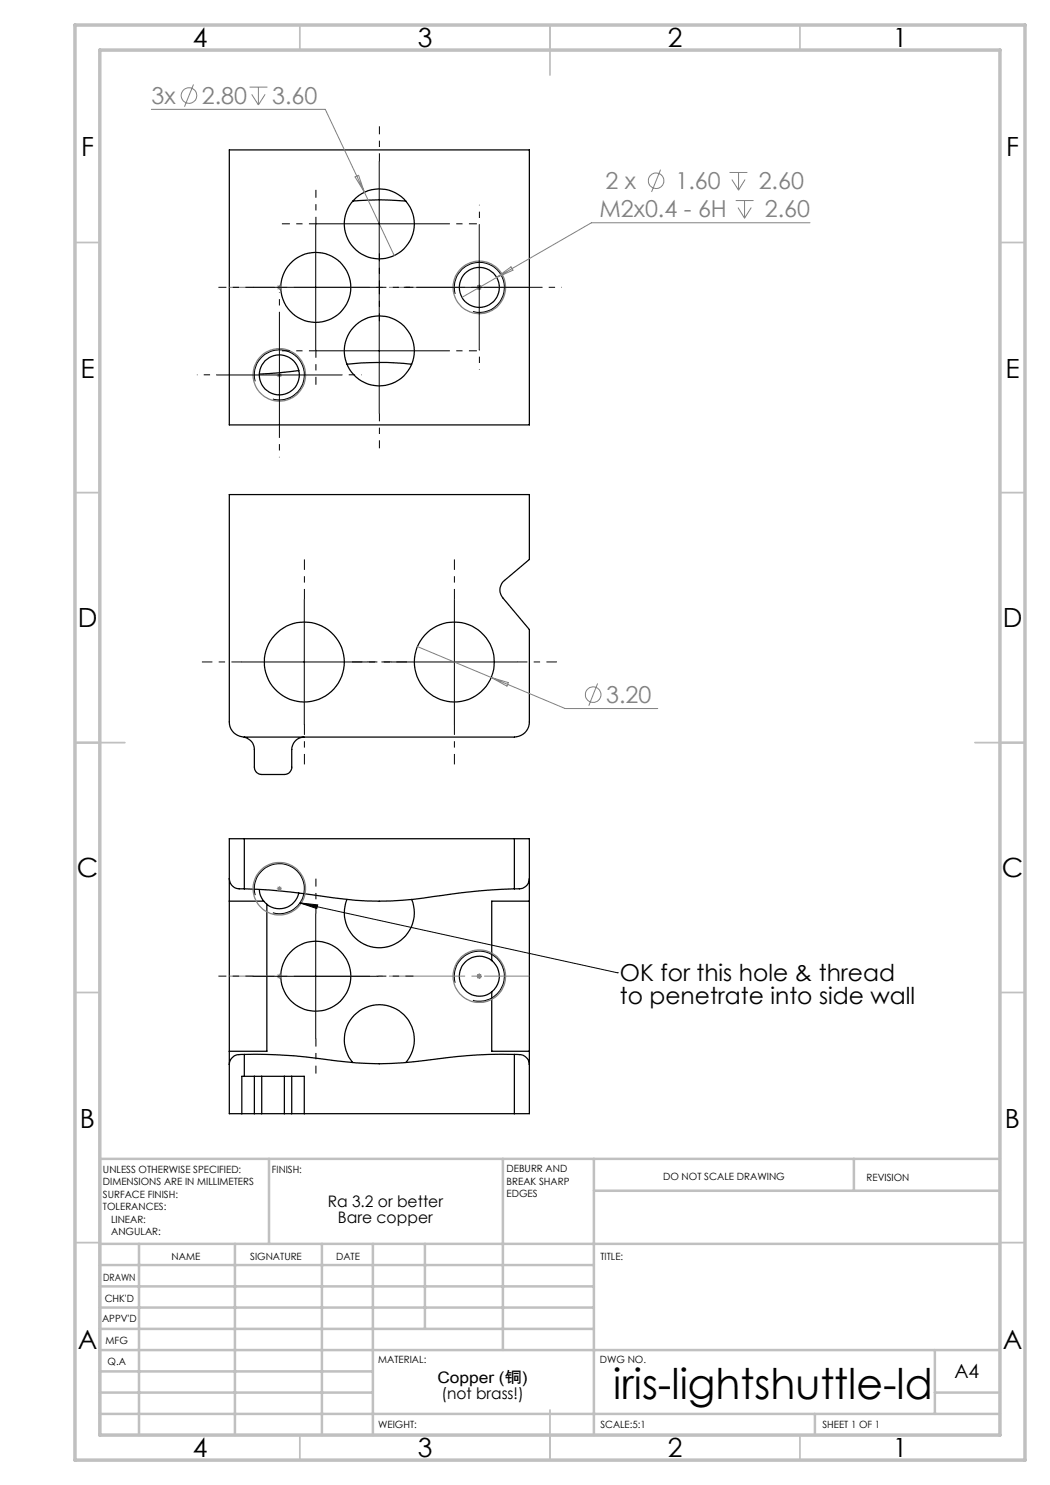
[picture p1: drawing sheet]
<svg xmlns="http://www.w3.org/2000/svg" width="210mm" height="297mm" viewBox="0 0 210 297" stroke-linecap="round" stroke-linejoin="round" font-family="sans-serif">
<g fill="none" stroke="#000" stroke-width=".25">
<path d="M45.9 30h60v55h-60zM70.6 40.2l5.2-.2 5.4 .2M59.8 74.1l-7.9 .7M69.4 72.8l6.4-.3 6.5 .3M45.9 98.9h60v13l-5 4.2a2.42 2.42 0 0 0-.3 3.5l5.3 6.3v18.5a3 3 0 0 1-3 3h-54a3 3 0 0 1-3-3zM60.9 147.4a2.5 2.5 0 0 0-2.6 2.5v3.5a1.45 1.45 0 0 1-1.4 1.5h-4.5a1.45 1.45 0 0 1-1.5-1.5v-3.5a2.45 2.45 0 0 0-2-2.4M45.9 175.8a2.1 2.1 0 0 0 2.5 2h.5M48.9 167.7h-3v55h2.5M48.9 177.8a165.7 165.7 0 0 1 19.9 2 66 66 0 0 0 19.5-.7l7.5-.9 7.1-.4M48.9 167.7v10.1M48.9 167.7h54M51.9 177.9a3.9 3.9 0 0 0 .8 2.3"/>
<path d="M59.8 178.6a4 4 0 0 1-6.4 2.3M69.4 179.9a7 7 0 0 0 6.5 9.7 7 7 0 0 0 6.4-9.7M102.9 167.7h3v55h-3M102.9 167.7v10.1M105.9 175.8a2.09 2.09 0 0 1-2.5 2h-.5M45.9 180.2h6.8M52.7 180.2l.7 .7M53.4 180.9v29.4h-7.5M98.4 192.1a4 4 0 0 0-5.5 .4 4 4 0 0 0 0 5.5 4 4 0 0 0 5.5 .4M98.4 192.1a4 4 0 0 1 0 6.3M98.4 198.4v11.9h7.5M105.9 180.2h-7.5v11.9"/>
<path d="M48.9 215.3h2M48.9 210.9a2.4 2.4 0 0 0-3 1.6v.4M48.9 210.9a104.4 104.4 0 0 1 18.2 1.3 66.6 66.6 0 0 0 20.2-.4l8.2-.8 7.4-.1M48.9 215.3h-.5v7.4M48.9 210.9v4.4M50.9 215.3h1.5M50.9 215.3v7.4M52.4 215.3v7.4M52.4 215.3h4.5M56.9 215.3h1.4M56.9 215.3v7.4M58.3 215.3h2.6v7.4"/>
<path d="M58.3 215.3v7.4M70.6 212.5a7 7 0 0 1 .4-9.6 7 7 0 0 1 9.7 0 7 7 0 0 1 .5 9.6M102.9 210.9a2.42 2.42 0 0 1 2.9 1.6l.1 .4M102.9 210.9v11.8M48.4 222.7h2.5M50.9 222.7h1.5M52.4 222.7h4.5M56.9 222.7h1.4M58.3 222.7h2.6M60.9 222.7h42"/>
<circle cx="63.2" cy="57.5" r="7"/>
<circle cx="75.9" cy="44.8" r="7"/>
<circle cx="95.9" cy="57.5" r="4"/>
<circle cx="55.9" cy="75" r="4"/>
<circle cx="75.9" cy="70.2" r="7"/>
<circle cx="60.9" cy="132.4" r="8"/>
<circle cx="90.9" cy="132.4" r="8"/>
<circle cx="63.2" cy="195.2" r="7"/>
</g>
<g fill="none" stroke="#808080" stroke-width=".2">
<path d="M38.7 16.9l-1.8 4.4M49.9 17.4h3.6M50.3 18.9l1.4 2.1M51.7 17.4v3.6M53 18.9l-1.3 2.1M30.3 21.9h34.8l7.8 16.5M71 35.4l.7-.3 1.2 3.3zM72.9 38.4l5.9 12.7M132.1 33.9l-1.8 4.5M145.9 34.5h3.6M146.4 35.9l1.3 2.1M147.7 34.5v3.5"/>
<path d="M149 35.9l-1.3 2.1M55.4 57.5h1M55.5 57.1l.7 .8M55.9 57v1M56.2 57.1l-.7 .8M95.4 57.5h1M95.5 57.1l.7 .8M95.8 57v1M96.2 57.1l-.7 .8M99.3 55.5l2.9-2.1 .4 .6zM147.1 40.1h3.6M147.6 41.5l1.3 2.1"/>
<path d="M148.9 40.1v3.5M150.2 41.5l-1.3 2.1M162 44.6h-43.7l-25.9 14.9M55.4 75h1M55.5 74.6l.7 .7M55.9 74.5v1M56.2 74.6l-.7 .7M83.5 129.3l14.7 6.2M98.2 135.5l14.8 6.2h18.6M98.2 135.5l3.5 1-.3 .7zM119.5 136.7l-1.7 4.4M55.4 177.8h1"/>
<path d="M55.5 177.4l.7 .7M55.9 177.2v1.1M56.2 177.4l-.7 .7M55.4 195.3h1M55.5 194.9l.7 .7M55.9 194.7v1.1M56.2 194.9l-.7 .7M95.4 195.3h1M95.5 194.9l.7 .7M95.8 194.7v1.1M96.2 194.9l-.7 .7"/>
<circle cx="37.8" cy="19.1" r="1.55"/>
<circle cx="131.2" cy="36.1" r="1.55"/>
<circle cx="118.6" cy="138.9" r="1.56"/>
</g>
<g fill="none" stroke="#808080" stroke-width=".25">
<circle cx="95.9" cy="57.5" r="5.3"/>
<circle cx="55.9" cy="75" r="5.3"/>
<circle cx="55.9" cy="177.7" r="5.3"/>
<circle cx="95.9" cy="195.2" r="5.3"/>
</g>
<g fill="none" stroke="#000" stroke-width=".2">
<path d="M75.8 32.3v25M50.7 57.5h25M63.1 45v25M63.4 44.8h25M75.8 57.7v25M83.4 57.5h25M91.1 58.8a5 5 0 0 1 4.3-6.3 5 5 0 0 1 5.5 5.4 5 5 0 0 1-6.3 4.4M95.8 45v25M43.4 75h25M51 76.3a5 5 0 0 1 4.4-6.3 5 5 0 0 1 5.5 5.4 5 5 0 0 1-6.3 4.4M55.9 62.5v25M63.4 70.2h25"/>
<path d="M60.9 119.9v25M90.9 119.9v25M48.4 132.4h25M78.4 132.4h25M51 179a5 5 0 0 1 4.4-6.2 5 5 0 0 1 5.5 5.4 5 5 0 0 1-6.3 4.4M50.7 195.3h25M60 180.6l3.5 .4-.1 .7zM60 180.6l63.5 14M63.1 182.7v25M91.1 196.5a5 5 0 0 1 4.3-6.2 5 5 0 0 1 5.5 5.4 5 5 0 0 1-6.3 4.4M123.5 194.6h.1"/>
</g>
<path d="M60.9 119.9v-8M90.9 119.9v-8M48.4 132.4h-8M73.4 132.4h8M78.4 132.4h-8M103.4 132.4h8M60.9 144.9v8M90.9 144.9v8" fill="none" stroke="#000" stroke-width=".2" stroke-dasharray="15.2 1.3 1.3 1.3" stroke-dashoffset="13.1" stroke-linecap="butt"/>
<path d="M45.9 57.5h60M45.9 195.2h60" fill="none" stroke="#808080" stroke-width=".2" stroke-dasharray="15.2 1.3 1.3 1.3" stroke-dashoffset="6.2" stroke-linecap="butt"/>
<g fill="none" stroke="#000" stroke-width=".2" stroke-dasharray="15.2 1.3 1.3 1.3" stroke-dashoffset="13.6" stroke-linecap="butt">
<path d="M75.9 32.3v-7M50.7 57.5h-7M63.2 45v-7M63.4 44.8h-7M75.7 57.5h7M75.9 57.3v7M75.9 57.7v-7M88.4 44.8h7M63.2 70v7M63.4 70.2h-7M88.4 70.2h7M75.9 82.7v7"/>
<path d="M50.7 195.2h-7M63.2 182.7v-7M75.7 195.2h7M63.2 207.7v7"/>
</g>
<path d="M83.4 57.5h-4M95.9 45v-4M108.4 57.5h4M43.4 75h-4M55.9 62.5v-4M68.4 75h4M95.9 70v4M55.9 87.5v4" fill="none" stroke="#000" stroke-width=".2" stroke-dasharray="15.2 1.3 1.3 1.3" stroke-dashoffset="15.1" stroke-linecap="butt"/>
<g fill="none" stroke="#c0c0c0" stroke-width=".35">
<path d="M60 5v5M110 5v10M160 5v5M15 48.5h5M200 48.5h5M15 98.5h5M200 98.5h5M15 148.5h10M195 148.5h10M15 198.5h5M200 198.5h5M15 248.5h5"/>
<path d="M200 248.5h5M60 287v5M110 282v10M160 287v5"/>
</g>
<g fill="none" stroke="#c0c0c0" stroke-width=".5">
<path d="M53.8 231.8v17M100.6 231.8v38.2M118.8 231.8v55.2M118.8 238.2h81.2M170.8 231.8v6.4M200 231.8h-180v55.2M20 248.8h180M20 257.3h98.8M20 253h98.8M27.8 248.8v38.2M47 248.8v38.2M64.4 248.8v38.2"/>
<path d="M74.6 248.8v38.2M85 248.8v17M20 265.8h98.8M20 261.5h98.8M20 278.5h54.6M20 274.3h54.6M20 270h180M187 278.5h13M187 270v12.8M20 282.8h180M163 282.8v4.2"/>
</g>
<path d="M15 5h190v287h-190zM20 10h180v277h-180z" fill="none" stroke="#c0c0c0" stroke-width=".7"/>
<path d="M60 180.6l3.5 .4-.1 .7z" fill="#000"/>
<text font-size="8.5" x="122.7" y="279.7">iris-lightshuttle-ld</text>
<g font-size="5.3">
<text x="38.5" y="9.5">4</text>
<text x="83.5" y="9.5">3</text>
<text x="133.6" y="9.5">2</text>
<text x="178.6" y="9.5">1</text>
<text x="16.2" y="31.2">F</text>
<text x="201.2" y="31.2">F</text>
<text x="16.1" y="75.5">E</text>
<text x="201.1" y="75.5">E</text>
<text x="15.5" y="125.5">D</text>
<text x="200.5" y="125.5">D</text>
<text x="15.4" y="175.5">C</text>
<text x="200.4" y="175.5">C</text>
<text x="16" y="225.5">B</text>
<text x="201" y="225.5">B</text>
<text x="15.5" y="269.7">A</text>
<text x="200.5" y="269.7">A</text>
<text x="38.5" y="291.5">4</text>
<text x="83.5" y="291.5">3</text>
<text x="133.6" y="291.5">2</text>
<text x="178.6" y="291.5">1</text>
</g>
<g font-size="4.7" fill="#808080">
<text x="30.3" y="20.8">3x</text>
<text x="40.4" y="20.8">2.80</text>
<text x="54.4" y="20.8">3.60</text>
<text x="121.1" y="37.8">2 x</text>
<text x="135.1" y="37.8">1.60</text>
<text x="151.7" y="37.8">2.60</text>
<text x="119.9" y="43.5">M2x0.4 - 6H</text>
<text x="153" y="43.5">2.60</text>
<text x="121.2" y="140.6">3.20</text>
</g>
<g font-size="4.7">
<text x="124" y="196.3">OK for this hole &amp; thread</text>
<text x="124" y="200.8">to penetrate into side wall</text>
</g>
<text font-size="3.9" x="190.9" y="275.5">A4</text>
<g font-size="3.2">
<text x="65.5" y="241.4">Ra 3.2 or better</text>
<text x="67.6" y="244.6">Bare copper</text>
<text x="87.5" y="276.7">Copper (铜)</text>
<text x="88.3" y="279.8">(not brass!)</text>
</g>
<g font-size="2">
<text x="20.6" y="234.6">UNLESS OTHERWISE SPECIFIED:</text>
<text x="20.6" y="237.1">DIMENSIONS ARE IN MILLIMETERS</text>
<text x="20.6" y="239.6">SURFACE FINISH:</text>
<text x="54.4" y="234.6">FINISH:</text>
<text x="101.3" y="234.5">DEBURR AND</text>
<text x="101.3" y="237">BREAK SHARP</text>
<text x="101.3" y="239.5">EDGES</text>
<text x="132.6" y="236">DO NOT SCALE DRAWING</text>
<text x="173.3" y="236.2">REVISION</text>
<text x="20.6" y="242.1">TOLERANCES:</text>
<text x="22.2" y="244.6">LINEAR:</text>
<text x="22.2" y="247.1">ANGULAR:</text>
<text x="34.3" y="252">NAME</text>
<text x="50" y="251.9">SIGNATURE</text>
<text x="67.2" y="251.9">DATE</text>
<text x="120.1" y="251.9">TITLE:</text>
<text x="20.6" y="256.1">DRAWN</text>
<text x="20.9" y="260.3">CHK'D</text>
<text x="20.4" y="264.4">APPV'D</text>
<text x="21.1" y="268.8">MFG</text>
<text x="21.5" y="273">Q.A</text>
<text x="75.6" y="272.5">MATERIAL:</text>
<text x="120" y="272.5">DWG NO.</text>
<text x="75.6" y="285.5">WEIGHT:</text>
<text x="120.1" y="285.6">SCALE:5:1</text>
<text x="164.5" y="285.6">SHEET 1 OF 1</text>
</g>
</svg>
